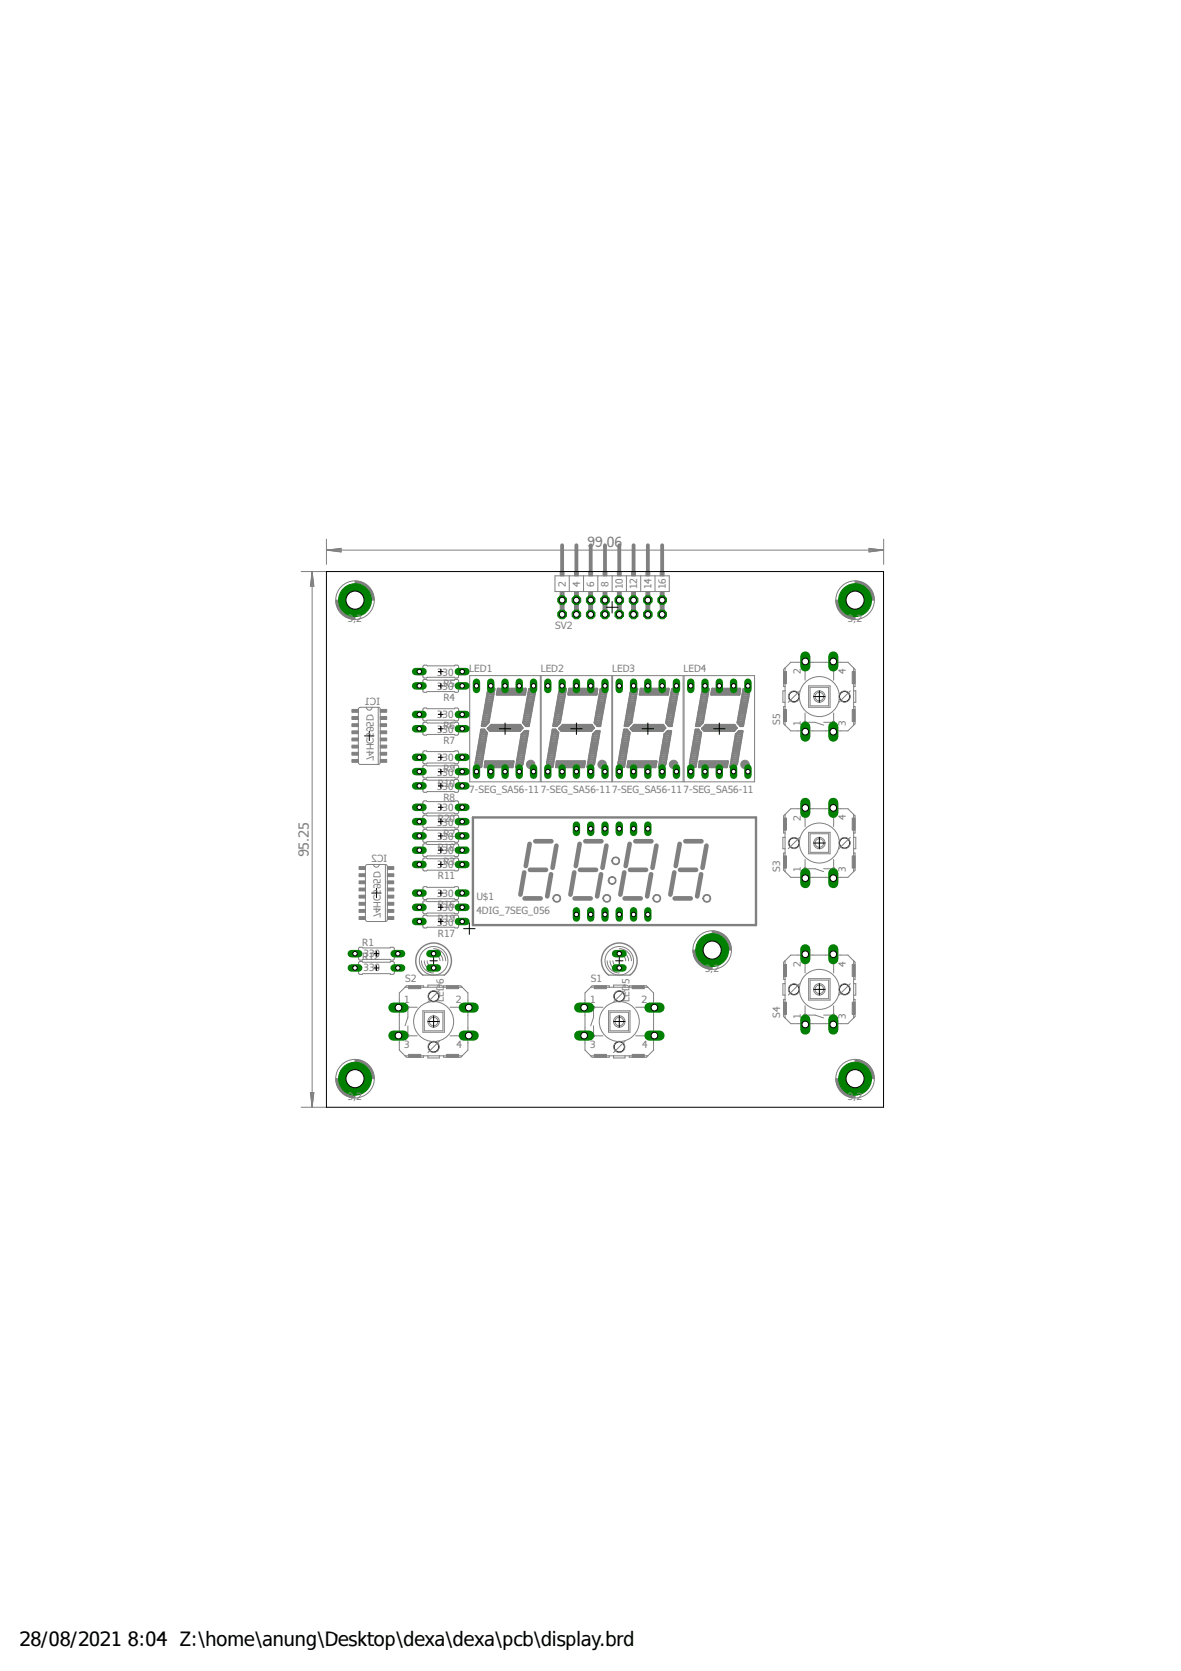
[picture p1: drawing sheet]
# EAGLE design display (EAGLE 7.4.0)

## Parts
H1  MOUNT-PAD-ROUND3.2  [3,2-PAD]
H2  MOUNT-PAD-ROUND3.2  [3,2-PAD]
H3  MOUNT-PAD-ROUND3.2  [3,2-PAD]
H4  MOUNT-PAD-ROUND3.2  [3,2-PAD]
H5  MOUNT-PAD-ROUND3.2  [3,2-PAD]
IC1  74HC595D  [SO16]
IC2  74HC595D  [SO16]
LED1  7-SEG_SA56-11  [SA56-11]
LED2  7-SEG_SA56-11  [SA56-11]
LED3  7-SEG_SA56-11  [SA56-11]
LED4  7-SEG_SA56-11  [SA56-11]
LED5  LED5MM  [LED5MM]
LED6  LED5MM  [LED5MM]
R1  330  R-EU_0207/7  [0207/7]
R2  330  R-EU_0207/7  [0207/7]
R3  330  R-EU_0207/7  [0207/7]
R4  330  R-EU_0207/7  [0207/7]
R5  330  R-EU_0207/7  [0207/7]
R6  330  R-EU_0207/7  [0207/7]
R7  330  R-EU_0207/7  [0207/7]
R8  330  R-EU_0207/7  [0207/7]
R9  330  R-EU_0207/7  [0207/7]
R10  330  R-EU_0207/7  [0207/7]
R11  330  R-EU_0207/7  [0207/7]
R12  330  R-EU_0207/7  [0207/7]
R16  330  R-EU_0207/7  [0207/7]
R17  330  R-EU_0207/7  [0207/7]
R18  330  R-EU_0207/7  [0207/7]
R19  330  R-EU_0207/7  [0207/7]
R20  330  R-EU_0207/7  [0207/7]
S1  40-XX  [B3F-40XX]
S2  40-XX  [B3F-40XX]
S3  40-XX  [B3F-40XX]
S4  40-XX  [B3F-40XX]
S5  40-XX  [B3F-40XX]
SV2  MA08-2W  [MA08-2W]
U$1  4DIG_7SEG_056  [4DIG_7SEG_056]

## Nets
GND: IC1.13(G) IC2.13(G) S1.3(P) S1.4(P1) S2.3(P) S2.4(P1) S3.3(P) S3.4(P1) S4.3(P) S4.4(P1) S5.3(P) S5.4(P1) SV2.8 SV2.10
N$1: IC1.2(QC) R5.2
N$2: LED1.7(A) LED2.9(F) LED3.7(A) LED4.9(F) R6.1
N$3: LED1.1(E) LED2.4(C) LED3.1(E) LED4.4(C) R10.1
N$4: LED1.2(D) LED2.2(D) LED3.2(D) LED4.2(D) R9.1
N$5: LED1.6(B) LED2.10(G) LED3.6(B) LED4.10(G) R7.1
N$6: LED1.3(COM) U$1.12(DIG1)
N$7: LED2.3(COM) U$1.9(DIG2)
N$8: LED1.4(C) LED2.1(E) LED3.4(C) LED4.1(E) R8.1
N$9: IC2.2(QC) R3.2
N$10: IC2.3(QD) R11.2
N$11: IC1.11(SCK) IC2.11(SCK) SV2.3
N$12: IC1.3(QD) R6.2
N$13: IC1.12(RCK) IC2.12(RCK) SV2.1
N$14: LED3.3(COM) U$1.8(DIG3)
N$15: LED4.3(COM) U$1.6(DIG4)
N$16: IC1.4(QE) R7.2
N$17: IC1.5(QF) R10.2
N$18: IC1.6(QG) R9.2
N$19: IC1.7(QH) R8.2
N$20: IC1.1(QB) R4.2
N$21: IC1.14(SER) SV2.2
N$22: IC2.4(QE) R16.2
N$23: IC2.6(QG) R18.2
N$24: LED4.8(COM) SV2.11
N$25: LED2.8(COM) SV2.7
N$26: LED3.8(COM) SV2.9
N$27: LED1.10(G) LED2.6(B) LED3.10(G) LED4.6(B) R4.1
N$28: LED1.8(COM) SV2.5
N$29: LED5.A R1.2
N$30: LED6.A R12.2
N$33: IC2.5(QF) R19.2
N$34: LED1.9(F) LED2.7(A) LED3.9(F) LED4.7(A) R5.1
N$35: IC2.7(QH) R17.2
N$36: IC2.1(QB) R2.2
N$37: R2.1 U$1.11(A)
N$38: R3.1 U$1.7(B)
N$39: R11.1 U$1.4(C)
N$40: R16.1 U$1.2(D)
N$41: R17.1 U$1.5(G)
N$42: R18.1 U$1.10(F)
N$43: R19.1 U$1.1(E)
N$44: R20.1 U$1.3(DP)
N$45: IC2.15(QA) R20.2
N$46: LED5.K(C) S1.1(S) S1.2(S1) SV2.13
N$47: LED6.K(C) S2.1(S) S2.2(S1) SV2.15
N$48: S3.1(S) S3.2(S1) SV2.16
N$49: S4.1(S) S4.2(S1) SV2.14
N$50: S5.1(S) S5.2(S1) SV2.12
N$53: IC1.9(QH*) IC2.14(SER)
VCC: IC1.10(SCL) IC2.10(SCL) R1.1 R12.1 SV2.4 SV2.6
Unconnected: H1.B3,2(MOUNT) H2.B3,2(MOUNT) H3.B3,2(MOUNT) H4.B3,2(MOUNT) H5.B3,2(MOUNT) IC1.15(QA) IC2.9(QH*) LED1.5(DP) LED2.5(DP) LED3.5(DP) LED4.5(DP)

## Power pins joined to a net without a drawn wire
GND: IC1.8(GND) IC2.8(GND)
VCC: IC1.16(VCC) IC2.16(VCC)

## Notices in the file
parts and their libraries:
dframes - Copy: Copyright (C) 2004, Bob Starr (bobstarr@mindspring.com)
